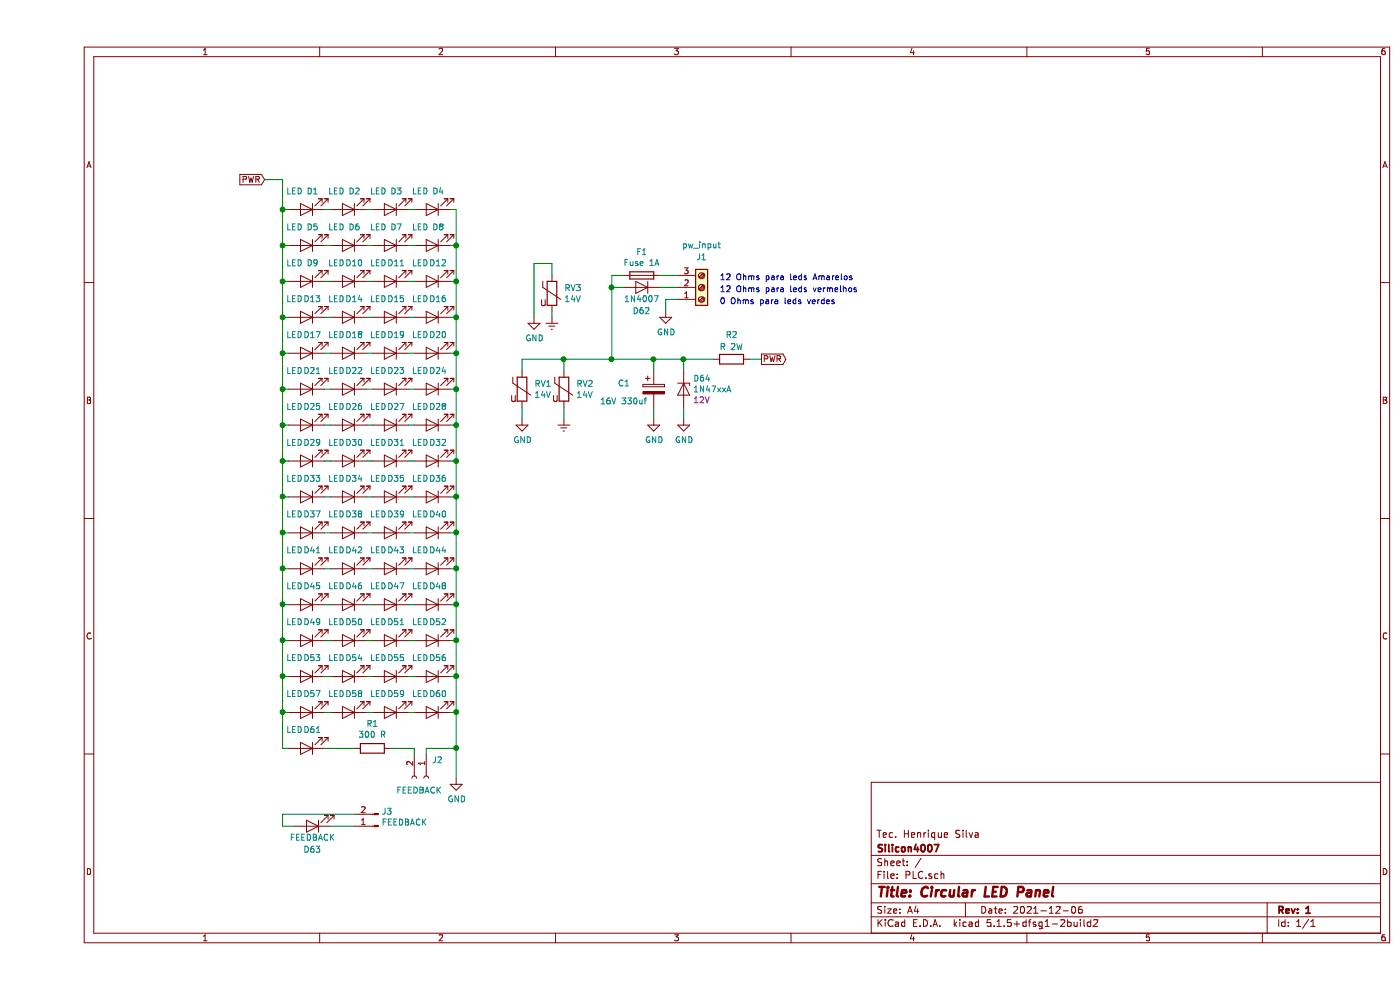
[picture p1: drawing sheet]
EESchema Schematic File Version 4
EELAYER 30 0
EELAYER END
$Descr A4 11693 8268
encoding utf-8
Sheet 1 1
Title "Circular LED Panel"
Date "2021-12-06"
Rev "1"
Comp "Silicon4007"
Comment1 "Tec. Henrique Silva"
Comment2 ""
Comment3 ""
Comment4 ""
$EndDescr
$Comp
L Device:LED D1
U 1 1
P 1650 1500
F 0 "D1" H 1600 1350 50  0000 C CNN
F 1 "LED" H 1750 1350 50  0000 C CNN
F 2 "LED_THT:LED_D5.0mm" H 1650 1500 50  0001 C CNN
F 3 "~" H 1650 1500 50  0001 C CNN
	1    1650 1500
	-1   0    0    1   
$EndComp
Wire Wire Line
	1800 1500 1850 1500
$Comp
L Device:LED D5
U 1 1
P 1650 1800
F 0 "D5" H 1600 1650 50  0000 C CNN
F 1 "LED" H 1750 1650 50  0000 C CNN
F 2 "LED_THT:LED_D5.0mm_Clear" H 1650 1800 50  0001 C CNN
F 3 "~" H 1650 1800 50  0001 C CNN
	1    1650 1800
	-1   0    0    1   
$EndComp
Wire Wire Line
	1800 1800 1850 1800
$Comp
L Device:LED D2
U 1 1
P 2000 1500
F 0 "D2" H 1950 1350 50  0000 C CNN
F 1 "LED" H 2100 1350 50  0000 C CNN
F 2 "LED_THT:LED_D5.0mm" H 2000 1500 50  0001 C CNN
F 3 "~" H 2000 1500 50  0001 C CNN
	1    2000 1500
	-1   0    0    1   
$EndComp
Wire Wire Line
	2150 1500 2200 1500
$Comp
L Device:LED D3
U 1 1
P 2350 1500
F 0 "D3" H 2300 1350 50  0000 C CNN
F 1 "LED" H 2450 1350 50  0000 C CNN
F 2 "LED_THT:LED_D5.0mm" H 2350 1500 50  0001 C CNN
F 3 "~" H 2350 1500 50  0001 C CNN
	1    2350 1500
	-1   0    0    1   
$EndComp
Wire Wire Line
	2500 1500 2550 1500
$Comp
L Device:LED D4
U 1 1
P 2700 1500
F 0 "D4" H 2650 1350 50  0000 C CNN
F 1 "LED" H 2800 1350 50  0000 C CNN
F 2 "LED_THT:LED_D5.0mm" H 2700 1500 50  0001 C CNN
F 3 "~" H 2700 1500 50  0001 C CNN
	1    2700 1500
	-1   0    0    1   
$EndComp
Wire Wire Line
	2850 1500 2900 1500
$Comp
L Device:LED D6
U 1 1
P 2000 1800
F 0 "D6" H 1950 1650 50  0000 C CNN
F 1 "LED" H 2100 1650 50  0000 C CNN
F 2 "LED_THT:LED_D5.0mm_Clear" H 2000 1800 50  0001 C CNN
F 3 "~" H 2000 1800 50  0001 C CNN
	1    2000 1800
	-1   0    0    1   
$EndComp
Wire Wire Line
	2150 1800 2200 1800
$Comp
L Device:LED D7
U 1 1
P 2350 1800
F 0 "D7" H 2300 1650 50  0000 C CNN
F 1 "LED" H 2450 1650 50  0000 C CNN
F 2 "LED_THT:LED_D5.0mm_Clear" H 2350 1800 50  0001 C CNN
F 3 "~" H 2350 1800 50  0001 C CNN
	1    2350 1800
	-1   0    0    1   
$EndComp
Wire Wire Line
	2500 1800 2550 1800
$Comp
L Device:LED D8
U 1 1
P 2700 1800
F 0 "D8" H 2650 1650 50  0000 C CNN
F 1 "LED" H 2800 1650 50  0000 C CNN
F 2 "LED_THT:LED_D5.0mm_Clear" H 2700 1800 50  0001 C CNN
F 3 "~" H 2700 1800 50  0001 C CNN
	1    2700 1800
	-1   0    0    1   
$EndComp
Wire Wire Line
	2850 1800 2900 1800
Wire Wire Line
	1450 1500 1500 1500
Wire Wire Line
	1450 1800 1500 1800
$Comp
L Device:LED D9
U 1 1
P 1650 2100
F 0 "D9" H 1600 1950 50  0000 C CNN
F 1 "LED" H 1750 1950 50  0000 C CNN
F 2 "LED_THT:LED_D5.0mm_IRBlack" H 1650 2100 50  0001 C CNN
F 3 "~" H 1650 2100 50  0001 C CNN
	1    1650 2100
	-1   0    0    1   
$EndComp
Wire Wire Line
	1800 2100 1850 2100
$Comp
L Device:LED D10
U 1 1
P 2000 2100
F 0 "D10" H 1950 1950 50  0000 C CNN
F 1 "LED" H 2100 1950 50  0000 C CNN
F 2 "LED_THT:LED_D5.0mm_IRBlack" H 2000 2100 50  0001 C CNN
F 3 "~" H 2000 2100 50  0001 C CNN
	1    2000 2100
	-1   0    0    1   
$EndComp
Wire Wire Line
	2150 2100 2200 2100
$Comp
L Device:LED D11
U 1 1
P 2350 2100
F 0 "D11" H 2300 1950 50  0000 C CNN
F 1 "LED" H 2450 1950 50  0000 C CNN
F 2 "LED_THT:LED_D5.0mm_IRBlack" H 2350 2100 50  0001 C CNN
F 3 "~" H 2350 2100 50  0001 C CNN
	1    2350 2100
	-1   0    0    1   
$EndComp
Wire Wire Line
	2500 2100 2550 2100
$Comp
L Device:LED D12
U 1 1
P 2700 2100
F 0 "D12" H 2650 1950 50  0000 C CNN
F 1 "LED" H 2800 1950 50  0000 C CNN
F 2 "LED_THT:LED_D5.0mm_IRBlack" H 2700 2100 50  0001 C CNN
F 3 "~" H 2700 2100 50  0001 C CNN
	1    2700 2100
	-1   0    0    1   
$EndComp
Wire Wire Line
	2850 2100 2900 2100
Wire Wire Line
	1450 2100 1500 2100
$Comp
L Device:LED D13
U 1 1
P 1650 2400
F 0 "D13" H 1600 2250 50  0000 C CNN
F 1 "LED" H 1750 2250 50  0000 C CNN
F 2 "LED_THT:LED_D5.0mm_IRGrey" H 1650 2400 50  0001 C CNN
F 3 "~" H 1650 2400 50  0001 C CNN
	1    1650 2400
	-1   0    0    1   
$EndComp
Wire Wire Line
	1800 2400 1850 2400
$Comp
L Device:LED D14
U 1 1
P 2000 2400
F 0 "D14" H 1950 2250 50  0000 C CNN
F 1 "LED" H 2100 2250 50  0000 C CNN
F 2 "LED_THT:LED_D5.0mm_IRGrey" H 2000 2400 50  0001 C CNN
F 3 "~" H 2000 2400 50  0001 C CNN
	1    2000 2400
	-1   0    0    1   
$EndComp
Wire Wire Line
	2150 2400 2200 2400
$Comp
L Device:LED D15
U 1 1
P 2350 2400
F 0 "D15" H 2300 2250 50  0000 C CNN
F 1 "LED" H 2450 2250 50  0000 C CNN
F 2 "LED_THT:LED_D5.0mm_IRGrey" H 2350 2400 50  0001 C CNN
F 3 "~" H 2350 2400 50  0001 C CNN
	1    2350 2400
	-1   0    0    1   
$EndComp
Wire Wire Line
	2500 2400 2550 2400
$Comp
L Device:LED D16
U 1 1
P 2700 2400
F 0 "D16" H 2650 2250 50  0000 C CNN
F 1 "LED" H 2800 2250 50  0000 C CNN
F 2 "LED_THT:LED_D5.0mm_IRGrey" H 2700 2400 50  0001 C CNN
F 3 "~" H 2700 2400 50  0001 C CNN
	1    2700 2400
	-1   0    0    1   
$EndComp
Wire Wire Line
	2850 2400 2900 2400
Wire Wire Line
	1450 2400 1500 2400
$Comp
L Device:LED D17
U 1 1
P 1650 2700
F 0 "D17" H 1600 2550 50  0000 C CNN
F 1 "LED" H 1750 2550 50  0000 C CNN
F 2 "LED_THT:LED_D5.0mm" H 1650 2700 50  0001 C CNN
F 3 "~" H 1650 2700 50  0001 C CNN
	1    1650 2700
	-1   0    0    1   
$EndComp
Wire Wire Line
	1800 2700 1850 2700
$Comp
L Device:LED D21
U 1 1
P 1650 3000
F 0 "D21" H 1600 2850 50  0000 C CNN
F 1 "LED" H 1750 2850 50  0000 C CNN
F 2 "LED_THT:LED_D5.0mm_Clear" H 1650 3000 50  0001 C CNN
F 3 "~" H 1650 3000 50  0001 C CNN
	1    1650 3000
	-1   0    0    1   
$EndComp
Wire Wire Line
	1800 3000 1850 3000
$Comp
L Device:LED D18
U 1 1
P 2000 2700
F 0 "D18" H 1950 2550 50  0000 C CNN
F 1 "LED" H 2100 2550 50  0000 C CNN
F 2 "LED_THT:LED_D5.0mm" H 2000 2700 50  0001 C CNN
F 3 "~" H 2000 2700 50  0001 C CNN
	1    2000 2700
	-1   0    0    1   
$EndComp
Wire Wire Line
	2150 2700 2200 2700
$Comp
L Device:LED D19
U 1 1
P 2350 2700
F 0 "D19" H 2300 2550 50  0000 C CNN
F 1 "LED" H 2450 2550 50  0000 C CNN
F 2 "LED_THT:LED_D5.0mm" H 2350 2700 50  0001 C CNN
F 3 "~" H 2350 2700 50  0001 C CNN
	1    2350 2700
	-1   0    0    1   
$EndComp
Wire Wire Line
	2500 2700 2550 2700
$Comp
L Device:LED D20
U 1 1
P 2700 2700
F 0 "D20" H 2650 2550 50  0000 C CNN
F 1 "LED" H 2800 2550 50  0000 C CNN
F 2 "LED_THT:LED_D5.0mm" H 2700 2700 50  0001 C CNN
F 3 "~" H 2700 2700 50  0001 C CNN
	1    2700 2700
	-1   0    0    1   
$EndComp
Wire Wire Line
	2850 2700 2900 2700
$Comp
L Device:LED D22
U 1 1
P 2000 3000
F 0 "D22" H 1950 2850 50  0000 C CNN
F 1 "LED" H 2100 2850 50  0000 C CNN
F 2 "LED_THT:LED_D5.0mm_Clear" H 2000 3000 50  0001 C CNN
F 3 "~" H 2000 3000 50  0001 C CNN
	1    2000 3000
	-1   0    0    1   
$EndComp
Wire Wire Line
	2150 3000 2200 3000
$Comp
L Device:LED D23
U 1 1
P 2350 3000
F 0 "D23" H 2300 2850 50  0000 C CNN
F 1 "LED" H 2450 2850 50  0000 C CNN
F 2 "LED_THT:LED_D5.0mm_Clear" H 2350 3000 50  0001 C CNN
F 3 "~" H 2350 3000 50  0001 C CNN
	1    2350 3000
	-1   0    0    1   
$EndComp
Wire Wire Line
	2500 3000 2550 3000
$Comp
L Device:LED D24
U 1 1
P 2700 3000
F 0 "D24" H 2650 2850 50  0000 C CNN
F 1 "LED" H 2800 2850 50  0000 C CNN
F 2 "LED_THT:LED_D5.0mm_Clear" H 2700 3000 50  0001 C CNN
F 3 "~" H 2700 3000 50  0001 C CNN
	1    2700 3000
	-1   0    0    1   
$EndComp
Wire Wire Line
	2850 3000 2900 3000
Wire Wire Line
	1450 2700 1500 2700
Wire Wire Line
	1450 3000 1500 3000
$Comp
L Device:LED D25
U 1 1
P 1650 3300
F 0 "D25" H 1600 3150 50  0000 C CNN
F 1 "LED" H 1750 3150 50  0000 C CNN
F 2 "LED_THT:LED_D5.0mm_IRBlack" H 1650 3300 50  0001 C CNN
F 3 "~" H 1650 3300 50  0001 C CNN
	1    1650 3300
	-1   0    0    1   
$EndComp
Wire Wire Line
	1800 3300 1850 3300
$Comp
L Device:LED D26
U 1 1
P 2000 3300
F 0 "D26" H 1950 3150 50  0000 C CNN
F 1 "LED" H 2100 3150 50  0000 C CNN
F 2 "LED_THT:LED_D5.0mm_IRBlack" H 2000 3300 50  0001 C CNN
F 3 "~" H 2000 3300 50  0001 C CNN
	1    2000 3300
	-1   0    0    1   
$EndComp
Wire Wire Line
	2150 3300 2200 3300
$Comp
L Device:LED D27
U 1 1
P 2350 3300
F 0 "D27" H 2300 3150 50  0000 C CNN
F 1 "LED" H 2450 3150 50  0000 C CNN
F 2 "LED_THT:LED_D5.0mm_IRBlack" H 2350 3300 50  0001 C CNN
F 3 "~" H 2350 3300 50  0001 C CNN
	1    2350 3300
	-1   0    0    1   
$EndComp
Wire Wire Line
	2500 3300 2550 3300
$Comp
L Device:LED D28
U 1 1
P 2700 3300
F 0 "D28" H 2650 3150 50  0000 C CNN
F 1 "LED" H 2800 3150 50  0000 C CNN
F 2 "LED_THT:LED_D5.0mm_IRBlack" H 2700 3300 50  0001 C CNN
F 3 "~" H 2700 3300 50  0001 C CNN
	1    2700 3300
	-1   0    0    1   
$EndComp
Wire Wire Line
	2850 3300 2900 3300
Wire Wire Line
	1450 3300 1500 3300
$Comp
L Device:LED D29
U 1 1
P 1650 3600
F 0 "D29" H 1600 3450 50  0000 C CNN
F 1 "LED" H 1750 3450 50  0000 C CNN
F 2 "LED_THT:LED_D5.0mm_IRGrey" H 1650 3600 50  0001 C CNN
F 3 "~" H 1650 3600 50  0001 C CNN
	1    1650 3600
	-1   0    0    1   
$EndComp
Wire Wire Line
	1800 3600 1850 3600
$Comp
L Device:LED D30
U 1 1
P 2000 3600
F 0 "D30" H 1950 3450 50  0000 C CNN
F 1 "LED" H 2100 3450 50  0000 C CNN
F 2 "LED_THT:LED_D5.0mm_IRGrey" H 2000 3600 50  0001 C CNN
F 3 "~" H 2000 3600 50  0001 C CNN
	1    2000 3600
	-1   0    0    1   
$EndComp
Wire Wire Line
	2150 3600 2200 3600
$Comp
L Device:LED D31
U 1 1
P 2350 3600
F 0 "D31" H 2300 3450 50  0000 C CNN
F 1 "LED" H 2450 3450 50  0000 C CNN
F 2 "LED_THT:LED_D5.0mm_IRGrey" H 2350 3600 50  0001 C CNN
F 3 "~" H 2350 3600 50  0001 C CNN
	1    2350 3600
	-1   0    0    1   
$EndComp
Wire Wire Line
	2500 3600 2550 3600
$Comp
L Device:LED D32
U 1 1
P 2700 3600
F 0 "D32" H 2650 3450 50  0000 C CNN
F 1 "LED" H 2800 3450 50  0000 C CNN
F 2 "LED_THT:LED_D5.0mm_IRGrey" H 2700 3600 50  0001 C CNN
F 3 "~" H 2700 3600 50  0001 C CNN
	1    2700 3600
	-1   0    0    1   
$EndComp
Wire Wire Line
	2850 3600 2900 3600
Wire Wire Line
	1450 3600 1500 3600
$Comp
L Device:LED D33
U 1 1
P 1650 3900
F 0 "D33" H 1600 3750 50  0000 C CNN
F 1 "LED" H 1750 3750 50  0000 C CNN
F 2 "LED_THT:LED_D5.0mm" H 1650 3900 50  0001 C CNN
F 3 "~" H 1650 3900 50  0001 C CNN
	1    1650 3900
	-1   0    0    1   
$EndComp
Wire Wire Line
	1800 3900 1850 3900
$Comp
L Device:LED D37
U 1 1
P 1650 4200
F 0 "D37" H 1600 4050 50  0000 C CNN
F 1 "LED" H 1750 4050 50  0000 C CNN
F 2 "LED_THT:LED_D5.0mm_Clear" H 1650 4200 50  0001 C CNN
F 3 "~" H 1650 4200 50  0001 C CNN
	1    1650 4200
	-1   0    0    1   
$EndComp
Wire Wire Line
	1800 4200 1850 4200
$Comp
L Device:LED D34
U 1 1
P 2000 3900
F 0 "D34" H 1950 3750 50  0000 C CNN
F 1 "LED" H 2100 3750 50  0000 C CNN
F 2 "LED_THT:LED_D5.0mm" H 2000 3900 50  0001 C CNN
F 3 "~" H 2000 3900 50  0001 C CNN
	1    2000 3900
	-1   0    0    1   
$EndComp
Wire Wire Line
	2150 3900 2200 3900
$Comp
L Device:LED D35
U 1 1
P 2350 3900
F 0 "D35" H 2300 3750 50  0000 C CNN
F 1 "LED" H 2450 3750 50  0000 C CNN
F 2 "LED_THT:LED_D5.0mm" H 2350 3900 50  0001 C CNN
F 3 "~" H 2350 3900 50  0001 C CNN
	1    2350 3900
	-1   0    0    1   
$EndComp
Wire Wire Line
	2500 3900 2550 3900
$Comp
L Device:LED D36
U 1 1
P 2700 3900
F 0 "D36" H 2650 3750 50  0000 C CNN
F 1 "LED" H 2800 3750 50  0000 C CNN
F 2 "LED_THT:LED_D5.0mm" H 2700 3900 50  0001 C CNN
F 3 "~" H 2700 3900 50  0001 C CNN
	1    2700 3900
	-1   0    0    1   
$EndComp
Wire Wire Line
	2850 3900 2900 3900
$Comp
L Device:LED D38
U 1 1
P 2000 4200
F 0 "D38" H 1950 4050 50  0000 C CNN
F 1 "LED" H 2100 4050 50  0000 C CNN
F 2 "LED_THT:LED_D5.0mm_Clear" H 2000 4200 50  0001 C CNN
F 3 "~" H 2000 4200 50  0001 C CNN
	1    2000 4200
	-1   0    0    1   
$EndComp
Wire Wire Line
	2150 4200 2200 4200
$Comp
L Device:LED D39
U 1 1
P 2350 4200
F 0 "D39" H 2300 4050 50  0000 C CNN
F 1 "LED" H 2450 4050 50  0000 C CNN
F 2 "LED_THT:LED_D5.0mm_Clear" H 2350 4200 50  0001 C CNN
F 3 "~" H 2350 4200 50  0001 C CNN
	1    2350 4200
	-1   0    0    1   
$EndComp
Wire Wire Line
	2500 4200 2550 4200
$Comp
L Device:LED D40
U 1 1
P 2700 4200
F 0 "D40" H 2650 4050 50  0000 C CNN
F 1 "LED" H 2800 4050 50  0000 C CNN
F 2 "LED_THT:LED_D5.0mm_Clear" H 2700 4200 50  0001 C CNN
F 3 "~" H 2700 4200 50  0001 C CNN
	1    2700 4200
	-1   0    0    1   
$EndComp
Wire Wire Line
	2850 4200 2900 4200
Wire Wire Line
	1450 3900 1500 3900
Wire Wire Line
	1450 4200 1500 4200
$Comp
L Device:LED D41
U 1 1
P 1650 4500
F 0 "D41" H 1600 4350 50  0000 C CNN
F 1 "LED" H 1750 4350 50  0000 C CNN
F 2 "LED_THT:LED_D5.0mm_IRBlack" H 1650 4500 50  0001 C CNN
F 3 "~" H 1650 4500 50  0001 C CNN
	1    1650 4500
	-1   0    0    1   
$EndComp
Wire Wire Line
	1800 4500 1850 4500
$Comp
L Device:LED D42
U 1 1
P 2000 4500
F 0 "D42" H 1950 4350 50  0000 C CNN
F 1 "LED" H 2100 4350 50  0000 C CNN
F 2 "LED_THT:LED_D5.0mm_IRBlack" H 2000 4500 50  0001 C CNN
F 3 "~" H 2000 4500 50  0001 C CNN
	1    2000 4500
	-1   0    0    1   
$EndComp
Wire Wire Line
	2150 4500 2200 4500
$Comp
L Device:LED D43
U 1 1
P 2350 4500
F 0 "D43" H 2300 4350 50  0000 C CNN
F 1 "LED" H 2450 4350 50  0000 C CNN
F 2 "LED_THT:LED_D5.0mm_IRBlack" H 2350 4500 50  0001 C CNN
F 3 "~" H 2350 4500 50  0001 C CNN
	1    2350 4500
	-1   0    0    1   
$EndComp
Wire Wire Line
	2500 4500 2550 4500
$Comp
L Device:LED D44
U 1 1
P 2700 4500
F 0 "D44" H 2650 4350 50  0000 C CNN
F 1 "LED" H 2800 4350 50  0000 C CNN
F 2 "LED_THT:LED_D5.0mm_IRBlack" H 2700 4500 50  0001 C CNN
F 3 "~" H 2700 4500 50  0001 C CNN
	1    2700 4500
	-1   0    0    1   
$EndComp
Wire Wire Line
	2850 4500 2900 4500
Wire Wire Line
	1450 4500 1500 4500
$Comp
L Device:LED D45
U 1 1
P 1650 4800
F 0 "D45" H 1600 4650 50  0000 C CNN
F 1 "LED" H 1750 4650 50  0000 C CNN
F 2 "LED_THT:LED_D5.0mm_IRGrey" H 1650 4800 50  0001 C CNN
F 3 "~" H 1650 4800 50  0001 C CNN
	1    1650 4800
	-1   0    0    1   
$EndComp
Wire Wire Line
	1800 4800 1850 4800
$Comp
L Device:LED D46
U 1 1
P 2000 4800
F 0 "D46" H 1950 4650 50  0000 C CNN
F 1 "LED" H 2100 4650 50  0000 C CNN
F 2 "LED_THT:LED_D5.0mm_IRGrey" H 2000 4800 50  0001 C CNN
F 3 "~" H 2000 4800 50  0001 C CNN
	1    2000 4800
	-1   0    0    1   
$EndComp
Wire Wire Line
	2150 4800 2200 4800
$Comp
L Device:LED D47
U 1 1
P 2350 4800
F 0 "D47" H 2300 4650 50  0000 C CNN
F 1 "LED" H 2450 4650 50  0000 C CNN
F 2 "LED_THT:LED_D5.0mm_IRGrey" H 2350 4800 50  0001 C CNN
F 3 "~" H 2350 4800 50  0001 C CNN
	1    2350 4800
	-1   0    0    1   
$EndComp
Wire Wire Line
	2500 4800 2550 4800
$Comp
L Device:LED D48
U 1 1
P 2700 4800
F 0 "D48" H 2650 4650 50  0000 C CNN
F 1 "LED" H 2800 4650 50  0000 C CNN
F 2 "LED_THT:LED_D5.0mm_IRGrey" H 2700 4800 50  0001 C CNN
F 3 "~" H 2700 4800 50  0001 C CNN
	1    2700 4800
	-1   0    0    1   
$EndComp
Wire Wire Line
	2850 4800 2900 4800
Wire Wire Line
	1450 4800 1500 4800
$Comp
L Device:LED D49
U 1 1
P 1650 5100
F 0 "D49" H 1600 4950 50  0000 C CNN
F 1 "LED" H 1750 4950 50  0000 C CNN
F 2 "LED_THT:LED_D5.0mm" H 1650 5100 50  0001 C CNN
F 3 "~" H 1650 5100 50  0001 C CNN
	1    1650 5100
	-1   0    0    1   
$EndComp
Wire Wire Line
	1800 5100 1850 5100
$Comp
L Device:LED D53
U 1 1
P 1650 5400
F 0 "D53" H 1600 5250 50  0000 C CNN
F 1 "LED" H 1750 5250 50  0000 C CNN
F 2 "LED_THT:LED_D5.0mm_Clear" H 1650 5400 50  0001 C CNN
F 3 "~" H 1650 5400 50  0001 C CNN
	1    1650 5400
	-1   0    0    1   
$EndComp
Wire Wire Line
	1800 5400 1850 5400
$Comp
L Device:LED D50
U 1 1
P 2000 5100
F 0 "D50" H 1950 4950 50  0000 C CNN
F 1 "LED" H 2100 4950 50  0000 C CNN
F 2 "LED_THT:LED_D5.0mm" H 2000 5100 50  0001 C CNN
F 3 "~" H 2000 5100 50  0001 C CNN
	1    2000 5100
	-1   0    0    1   
$EndComp
Wire Wire Line
	2150 5100 2200 5100
$Comp
L Device:LED D51
U 1 1
P 2350 5100
F 0 "D51" H 2300 4950 50  0000 C CNN
F 1 "LED" H 2450 4950 50  0000 C CNN
F 2 "LED_THT:LED_D5.0mm" H 2350 5100 50  0001 C CNN
F 3 "~" H 2350 5100 50  0001 C CNN
	1    2350 5100
	-1   0    0    1   
$EndComp
Wire Wire Line
	2500 5100 2550 5100
$Comp
L Device:LED D52
U 1 1
P 2700 5100
F 0 "D52" H 2650 4950 50  0000 C CNN
F 1 "LED" H 2800 4950 50  0000 C CNN
F 2 "LED_THT:LED_D5.0mm" H 2700 5100 50  0001 C CNN
F 3 "~" H 2700 5100 50  0001 C CNN
	1    2700 5100
	-1   0    0    1   
$EndComp
Wire Wire Line
	2850 5100 2900 5100
$Comp
L Device:LED D54
U 1 1
P 2000 5400
F 0 "D54" H 1950 5250 50  0000 C CNN
F 1 "LED" H 2100 5250 50  0000 C CNN
F 2 "LED_THT:LED_D5.0mm_Clear" H 2000 5400 50  0001 C CNN
F 3 "~" H 2000 5400 50  0001 C CNN
	1    2000 5400
	-1   0    0    1   
$EndComp
Wire Wire Line
	2150 5400 2200 5400
$Comp
L Device:LED D55
U 1 1
P 2350 5400
F 0 "D55" H 2300 5250 50  0000 C CNN
F 1 "LED" H 2450 5250 50  0000 C CNN
F 2 "LED_THT:LED_D5.0mm_Clear" H 2350 5400 50  0001 C CNN
F 3 "~" H 2350 5400 50  0001 C CNN
	1    2350 5400
	-1   0    0    1   
$EndComp
Wire Wire Line
	2500 5400 2550 5400
$Comp
L Device:LED D56
U 1 1
P 2700 5400
F 0 "D56" H 2650 5250 50  0000 C CNN
F 1 "LED" H 2800 5250 50  0000 C CNN
F 2 "LED_THT:LED_D5.0mm_Clear" H 2700 5400 50  0001 C CNN
F 3 "~" H 2700 5400 50  0001 C CNN
	1    2700 5400
	-1   0    0    1   
$EndComp
Wire Wire Line
	2850 5400 2900 5400
Wire Wire Line
	1450 5100 1500 5100
Wire Wire Line
	1450 5400 1500 5400
$Comp
L Device:LED D57
U 1 1
P 1650 5700
F 0 "D57" H 1600 5550 50  0000 C CNN
F 1 "LED" H 1750 5550 50  0000 C CNN
F 2 "LED_THT:LED_D5.0mm_IRBlack" H 1650 5700 50  0001 C CNN
F 3 "~" H 1650 5700 50  0001 C CNN
	1    1650 5700
	-1   0    0    1   
$EndComp
Wire Wire Line
	1800 5700 1850 5700
$Comp
L Device:LED D58
U 1 1
P 2000 5700
F 0 "D58" H 1950 5550 50  0000 C CNN
F 1 "LED" H 2100 5550 50  0000 C CNN
F 2 "LED_THT:LED_D5.0mm_IRBlack" H 2000 5700 50  0001 C CNN
F 3 "~" H 2000 5700 50  0001 C CNN
	1    2000 5700
	-1   0    0    1   
$EndComp
Wire Wire Line
	2150 5700 2200 5700
$Comp
L Device:LED D59
U 1 1
P 2350 5700
F 0 "D59" H 2300 5550 50  0000 C CNN
F 1 "LED" H 2450 5550 50  0000 C CNN
F 2 "LED_THT:LED_D5.0mm_IRBlack" H 2350 5700 50  0001 C CNN
F 3 "~" H 2350 5700 50  0001 C CNN
	1    2350 5700
	-1   0    0    1   
$EndComp
Wire Wire Line
	2500 5700 2550 5700
$Comp
L Device:LED D60
U 1 1
P 2700 5700
F 0 "D60" H 2650 5550 50  0000 C CNN
F 1 "LED" H 2800 5550 50  0000 C CNN
F 2 "LED_THT:LED_D5.0mm_IRBlack" H 2700 5700 50  0001 C CNN
F 3 "~" H 2700 5700 50  0001 C CNN
	1    2700 5700
	-1   0    0    1   
$EndComp
Wire Wire Line
	2850 5700 2900 5700
Wire Wire Line
	1450 5700 1500 5700
$Comp
L Device:LED D61
U 1 1
P 1650 6000
F 0 "D61" H 1600 5850 50  0000 C CNN
F 1 "LED" H 1750 5850 50  0000 C CNN
F 2 "LED_THT:LED_D5.0mm_IRGrey" H 1650 6000 50  0001 C CNN
F 3 "~" H 1650 6000 50  0001 C CNN
	1    1650 6000
	-1   0    0    1   
$EndComp
Wire Wire Line
	1450 6000 1500 6000
$Comp
L Device:R R1
U 1 1
P 2200 6000
F 0 "R1" V 1993 6000 50  0000 C CNN
F 1 "300 R" V 2084 6000 50  0000 C CNN
F 2 "Resistor_THT:R_Axial_DIN0207_L6.3mm_D2.5mm_P7.62mm_Horizontal" V 2130 6000 50  0001 C CNN
F 3 "~" H 2200 6000 50  0001 C CNN
	1    2200 6000
	0    1    1    0   
$EndComp
Wire Wire Line
	1800 6000 2050 6000
Wire Wire Line
	2350 6000 2550 6000
Wire Wire Line
	1450 6000 1450 5700
Connection ~ 1450 1500
Wire Wire Line
	1450 1500 1450 1250
Connection ~ 1450 1800
Wire Wire Line
	1450 1800 1450 1500
Connection ~ 1450 2100
Wire Wire Line
	1450 2100 1450 1800
Connection ~ 1450 2400
Wire Wire Line
	1450 2400 1450 2100
Connection ~ 1450 2700
Wire Wire Line
	1450 2700 1450 2400
Connection ~ 1450 3000
Wire Wire Line
	1450 3000 1450 2700
Connection ~ 1450 3300
Wire Wire Line
	1450 3300 1450 3000
Connection ~ 1450 3600
Wire Wire Line
	1450 3600 1450 3300
Connection ~ 1450 3900
Wire Wire Line
	1450 3900 1450 3600
Connection ~ 1450 4200
Wire Wire Line
	1450 4200 1450 3900
Connection ~ 1450 4500
Wire Wire Line
	1450 4500 1450 4200
Connection ~ 1450 4800
Wire Wire Line
	1450 4800 1450 4500
Connection ~ 1450 5100
Wire Wire Line
	1450 5100 1450 4800
Connection ~ 1450 5400
Wire Wire Line
	1450 5400 1450 5100
Connection ~ 1450 5700
Wire Wire Line
	1450 5700 1450 5400
Wire Wire Line
	2900 1500 2900 1800
Connection ~ 2900 1800
Wire Wire Line
	2900 1800 2900 2100
Connection ~ 2900 2100
Wire Wire Line
	2900 2100 2900 2400
Connection ~ 2900 2400
Wire Wire Line
	2900 2400 2900 2700
Connection ~ 2900 2700
Wire Wire Line
	2900 2700 2900 3000
Connection ~ 2900 3000
Wire Wire Line
	2900 3000 2900 3300
Connection ~ 2900 3300
Wire Wire Line
	2900 3300 2900 3600
Connection ~ 2900 3600
Wire Wire Line
	2900 3600 2900 3900
Connection ~ 2900 3900
Wire Wire Line
	2900 3900 2900 4200
Connection ~ 2900 4200
Wire Wire Line
	2900 4200 2900 4500
Connection ~ 2900 4500
Wire Wire Line
	2900 4500 2900 4800
Connection ~ 2900 4800
Wire Wire Line
	2900 4800 2900 5100
Connection ~ 2900 5100
Wire Wire Line
	2900 5100 2900 5400
Connection ~ 2900 5400
Wire Wire Line
	2900 5400 2900 5700
Connection ~ 2900 5700
Wire Wire Line
	2900 5700 2900 6000
Wire Wire Line
	2900 6000 2900 6250
Connection ~ 2900 6000
$Comp
L power:GND #PWR02
U 1 1
P 2900 6250
F 0 "#PWR02" H 2900 6000 50  0001 C CNN
F 1 "GND" H 2905 6077 50  0000 C CNN
F 2 "" H 2900 6250 50  0001 C CNN
F 3 "" H 2900 6250 50  0001 C CNN
	1    2900 6250
	1    0    0    -1  
$EndComp
$Comp
L Connector:Screw_Terminal_01x03 J1
U 1 1
P 4950 2150
F 0 "J1" H 4950 1900 50  0000 C CNN
F 1 "pw_input" H 4950 1800 50  0000 C CNN
F 2 "Connector_Phoenix_MSTB:PhoenixContact_MSTBVA_2,5_3-G-5,08_1x03_P5.08mm_Vertical" H 4950 2150 50  0001 C CNN
F 3 "~" H 4950 2150 50  0001 C CNN
	1    4950 2150
	1    0    0    1   
$EndComp
Wire Wire Line
	4650 2250 4750 2250
Wire Wire Line
	4650 2350 4650 2250
$Comp
L Device:LED D63
U 1 1
P 1700 6650
F 0 "D63" H 1700 6850 50  0000 C CNN
F 1 "FEEDBACK" H 1700 6750 50  0000 C CNN
F 2 "LED_THT:LED_D5.0mm_IRGrey" H 1700 6650 50  0001 C CNN
F 3 "~" H 1700 6650 50  0001 C CNN
	1    1700 6650
	-1   0    0    1   
$EndComp
$Comp
L Diode:1N4007 D62
U 1 1
P 4450 2150
F 0 "D62" H 4450 2350 50  0000 C CNN
F 1 "1N4007" H 4450 2250 50  0000 C CNN
F 2 "Diode_THT:D_DO-41_SOD81_P10.16mm_Horizontal" H 4450 1975 50  0001 C CNN
F 3 "http://www.vishay.com/docs/88503/1n4001.pdf" H 4450 2150 50  0001 C CNN
	1    4450 2150
	-1   0    0    1   
$EndComp
Wire Wire Line
	4200 2150 4300 2150
Wire Wire Line
	4600 2150 4750 2150
$Comp
L Connector:Conn_01x02_Female J2
U 1 1
P 2650 6250
F 0 "J2" V 2496 6298 50  0000 L CNN
F 1 "FEEDBACK" V 2750 6000 50  0000 L CNN
F 2 "Connector_PinSocket_2.54mm:PinSocket_1x02_P2.54mm_Vertical" H 2650 6250 50  0001 C CNN
F 3 "~" H 2650 6250 50  0001 C CNN
	1    2650 6250
	0    1    1    0   
$EndComp
Wire Wire Line
	2550 6050 2550 6000
Wire Wire Line
	2650 6050 2650 6000
Wire Wire Line
	2650 6000 2900 6000
$Comp
L Connector:Conn_01x02_Male J3
U 1 1
P 2250 6650
F 0 "J3" H 2222 6532 50  0000 R CNN
F 1 "FEEDBACK" H 2222 6623 50  0000 R CNN
F 2 "Connector_PinHeader_2.54mm:PinHeader_1x02_P2.54mm_Vertical" H 2250 6650 50  0001 C CNN
F 3 "~" H 2250 6650 50  0001 C CNN
	1    2250 6650
	-1   0    0    1   
$EndComp
Wire Wire Line
	2050 6550 1450 6550
Wire Wire Line
	1450 6550 1450 6650
Wire Wire Line
	1450 6650 1550 6650
Wire Wire Line
	1850 6650 2050 6650
Text GLabel 5450 2750 2    50   Output ~ 0
PWR
Text GLabel 1300 1250 0    50   Input ~ 0
PWR
Wire Wire Line
	1300 1250 1450 1250
$Comp
L Device:Varistor RV1
U 1 1
P 3450 3000
F 0 "RV1" H 3553 3046 50  0000 L CNN
F 1 "14V" H 3553 2955 50  0000 L CNN
F 2 "Varistor:RV_Disc_D7mm_W3.4mm_P5mm" V 3380 3000 50  0001 C CNN
F 3 "~" H 3450 3000 50  0001 C CNN
	1    3450 3000
	1    0    0    -1  
$EndComp
Wire Wire Line
	3450 2850 3450 2750
$Comp
L power:GND #PWR0101
U 1 1
P 3450 3250
F 0 "#PWR0101" H 3450 3000 50  0001 C CNN
F 1 "GND" H 3455 3077 50  0000 C CNN
F 2 "" H 3450 3250 50  0001 C CNN
F 3 "" H 3450 3250 50  0001 C CNN
	1    3450 3250
	1    0    0    -1  
$EndComp
Wire Wire Line
	3450 3250 3450 3150
$Comp
L Device:Varistor RV2
U 1 1
P 3800 3000
F 0 "RV2" H 3903 3046 50  0000 L CNN
F 1 "14V" H 3903 2955 50  0000 L CNN
F 2 "Varistor:RV_Disc_D7mm_W3.4mm_P5mm" V 3730 3000 50  0001 C CNN
F 3 "~" H 3800 3000 50  0001 C CNN
	1    3800 3000
	1    0    0    -1  
$EndComp
Wire Wire Line
	3800 3250 3800 3150
Wire Wire Line
	3800 2850 3800 2750
$Comp
L power:Earth #PWR0102
U 1 1
P 3800 3250
F 0 "#PWR0102" H 3800 3000 50  0001 C CNN
F 1 "Earth" H 3800 3100 50  0001 C CNN
F 2 "" H 3800 3250 50  0001 C CNN
F 3 "~" H 3800 3250 50  0001 C CNN
	1    3800 3250
	1    0    0    -1  
$EndComp
$Comp
L Device:Fuse F1
U 1 1
P 4450 2050
F 0 "F1" V 4253 2050 50  0000 C CNN
F 1 "Fuse 1A" V 4344 2050 50  0000 C CNN
F 2 "Fuse:Fuseholder_Blade_Mini_Keystone_3568" V 4380 2050 50  0001 C CNN
F 3 "~" H 4450 2050 50  0001 C CNN
	1    4450 2050
	0    1    1    0   
$EndComp
Wire Wire Line
	4600 2050 4750 2050
Wire Wire Line
	4300 2050 4200 2050
Wire Wire Line
	4200 2050 4200 2150
$Comp
L power:GND #PWR04
U 1 1
P 4650 2350
F 0 "#PWR04" H 4650 2100 50  0001 C CNN
F 1 "GND" H 4655 2177 50  0000 C CNN
F 2 "" H 4650 2350 50  0001 C CNN
F 3 "" H 4650 2350 50  0001 C CNN
	1    4650 2350
	1    0    0    -1  
$EndComp
Wire Wire Line
	4550 2850 4550 2750
$Comp
L power:GND #PWR01
U 1 1
P 4550 3250
F 0 "#PWR01" H 4550 3000 50  0001 C CNN
F 1 "GND" H 4555 3077 50  0000 C CNN
F 2 "" H 4550 3250 50  0001 C CNN
F 3 "" H 4550 3250 50  0001 C CNN
	1    4550 3250
	1    0    0    -1  
$EndComp
Wire Wire Line
	4550 3250 4550 3150
Wire Wire Line
	4800 2850 4800 2750
$Comp
L power:GND #PWR03
U 1 1
P 4800 3250
F 0 "#PWR03" H 4800 3000 50  0001 C CNN
F 1 "GND" H 4805 3077 50  0000 C CNN
F 2 "" H 4800 3250 50  0001 C CNN
F 3 "" H 4800 3250 50  0001 C CNN
	1    4800 3250
	1    0    0    -1  
$EndComp
Wire Wire Line
	4800 3250 4800 3150
$Comp
L Diode:1N47xxA D64
U 1 1
P 4800 3000
F 0 "D64" V 4709 3079 50  0000 L CNN
F 1 "1N47xxA" V 4800 3079 50  0000 L CNN
F 2 "Diode_THT:D_DO-41_SOD81_P10.16mm_Horizontal" H 4800 2825 50  0001 C CNN
F 3 "https://www.vishay.com/docs/85816/1n4728a.pdf" H 4800 3000 50  0001 C CNN
F 4 "12V" V 4891 3079 50  0000 L CNN "model"
	1    4800 3000
	0    1    1    0   
$EndComp
Wire Wire Line
	3700 1950 3700 2050
Wire Wire Line
	3550 1950 3700 1950
Wire Wire Line
	3550 2400 3550 1950
$Comp
L power:GND #PWR0104
U 1 1
P 3550 2400
F 0 "#PWR0104" H 3550 2150 50  0001 C CNN
F 1 "GND" H 3555 2227 50  0000 C CNN
F 2 "" H 3550 2400 50  0001 C CNN
F 3 "" H 3550 2400 50  0001 C CNN
	1    3550 2400
	1    0    0    -1  
$EndComp
Wire Wire Line
	3700 2350 3700 2400
$Comp
L power:Earth #PWR0103
U 1 1
P 3700 2400
F 0 "#PWR0103" H 3700 2150 50  0001 C CNN
F 1 "Earth" H 3700 2250 50  0001 C CNN
F 2 "" H 3700 2400 50  0001 C CNN
F 3 "~" H 3700 2400 50  0001 C CNN
	1    3700 2400
	1    0    0    -1  
$EndComp
$Comp
L Device:Varistor RV3
U 1 1
P 3700 2200
F 0 "RV3" H 3803 2246 50  0000 L CNN
F 1 "14V" H 3803 2155 50  0000 L CNN
F 2 "Varistor:RV_Disc_D7mm_W3.4mm_P5mm" V 3630 2200 50  0001 C CNN
F 3 "~" H 3700 2200 50  0001 C CNN
	1    3700 2200
	1    0    0    -1  
$EndComp
Wire Wire Line
	3450 2750 3800 2750
Connection ~ 3800 2750
Wire Wire Line
	3800 2750 4200 2750
Connection ~ 4550 2750
Wire Wire Line
	4550 2750 4800 2750
Connection ~ 4800 2750
Wire Wire Line
	4800 2750 5050 2750
$Comp
L Device:R R2
U 1 1
P 5200 2750
F 0 "R2" V 5400 2700 50  0000 L CNN
F 1 "R 2W" V 5300 2650 50  0000 L CNN
F 2 "Resistor_THT:R_Axial_DIN0411_L9.9mm_D3.6mm_P15.24mm_Horizontal" V 5130 2750 50  0001 C CNN
F 3 "~" H 5200 2750 50  0001 C CNN
	1    5200 2750
	0    1    -1   0   
$EndComp
Wire Wire Line
	5350 2750 5450 2750
Text Notes 5100 2200 0    50   ~ 0
12 Ohms para leds vermelhos
Text Notes 5100 2300 0    50   ~ 0
0 Ohms para leds verdes
Text Notes 5100 2100 0    50   ~ 0
12 Ohms para leds Amarelos
Wire Wire Line
	4200 2150 4200 2750
Connection ~ 4200 2150
Connection ~ 4200 2750
Wire Wire Line
	4200 2750 4550 2750
$Comp
L Device:CP C1
U 1 1
P 4550 3000
F 0 "C1" H 4250 3050 50  0000 L CNN
F 1 "16V 330uf" H 4100 2900 50  0000 L CNN
F 2 "Capacitor_THT:CP_Radial_D8.0mm_P3.50mm" H 4588 2850 50  0001 C CNN
F 3 "~" H 4550 3000 50  0001 C CNN
	1    4550 3000
	1    0    0    -1  
$EndComp
$EndSCHEMATC
